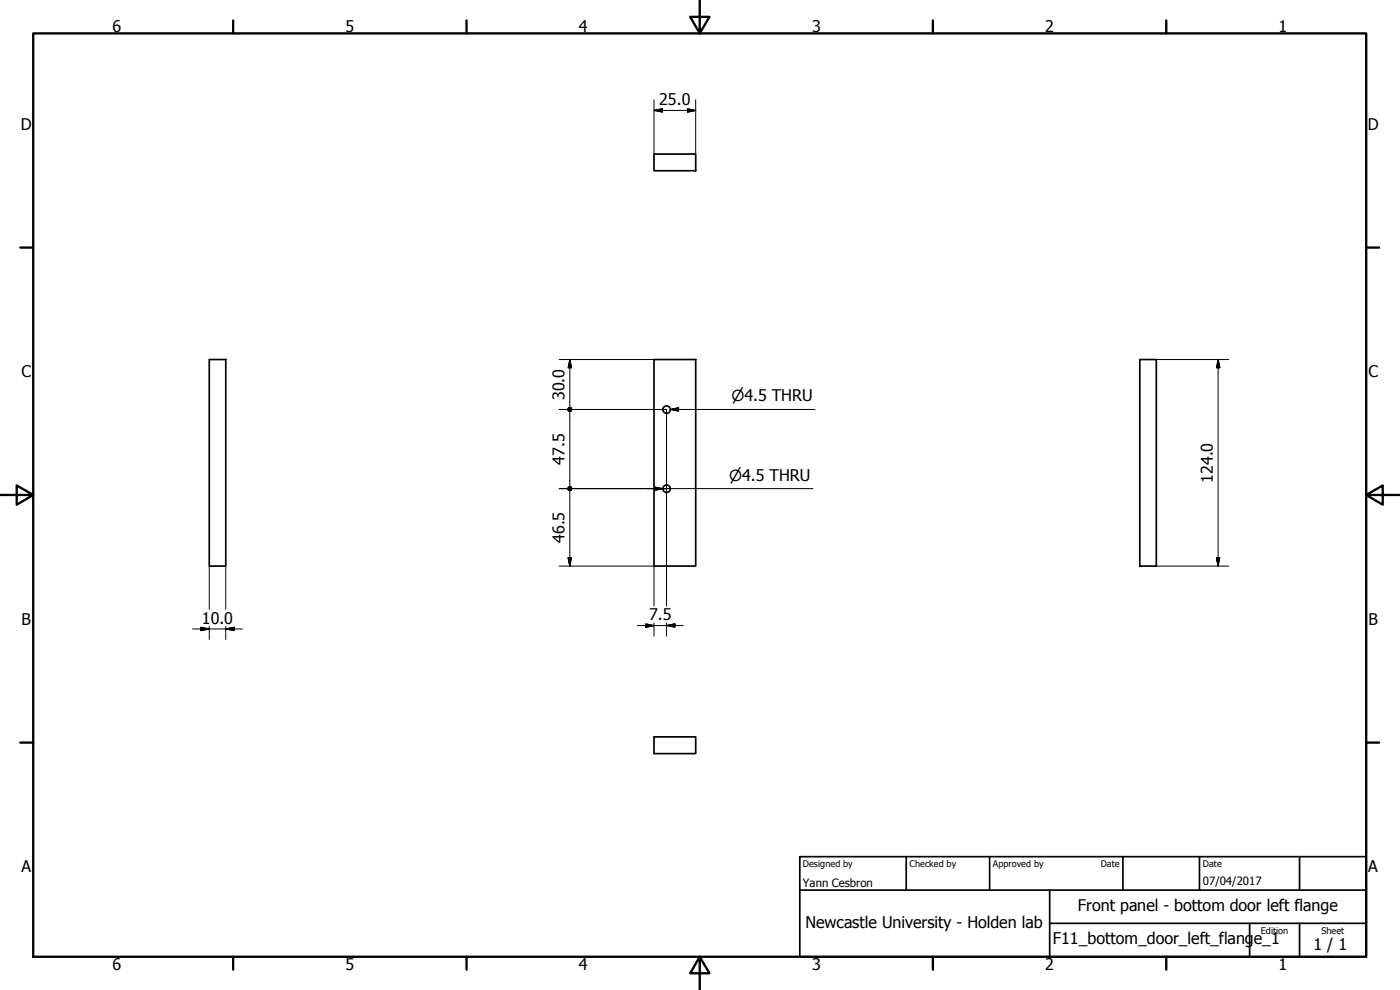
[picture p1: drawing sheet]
<svg xmlns="http://www.w3.org/2000/svg" width="420mm" height="297mm" viewBox="0 0 420 297" stroke-linecap="round" stroke-linejoin="round" font-family="sans-serif">
<!-- layer: Visible (ISO) -->
<g fill="none" stroke="#000" stroke-width=".51">
<path d="M196.3 46.2h12.5v5h-12.5zM62.8 107.9h5v61.9h-5zM196.3 107.9h12.5v61.9h-12.5zM342.1 107.9h4.9v61.9h-4.9zM196.3 221.1h12.5v5h-12.5z"/>
<circle cx="200.1" cy="122.9" r="1.11"/>
<circle cx="200.1" cy="146.6" r="1.11"/>
</g>
<!-- layer: Border (ISO) -->
<g fill="none" stroke="#000" stroke-width=".7">
<path d="M10 10h400v277.1h-400zM70 6.1v3.9M140 6.1v3.9M210 0v10l-2.9-4.9h5.8l-2.9 4.9M280 6.1v3.9M350 6.1v3.9M6.1 74.3h3.9M410 74.3h3.9M0 148.5h10l-5-2.8v5.7l5-2.9M410 148.5l5 2.9v-5.7l-5 2.8h10M6.1 222.8h3.9M410 222.8h3.9"/>
<path d="M70 287.1v3.8M140 287.1v3.8M210 287.1l2.9 4.9h-5.8l2.9-4.9v9.9M280 287.1v3.8M350 287.1v3.8"/>
</g>
<!-- layer: Title (ISO) -->
<path d="M240 257h170v30.1h-170zM272 257v10.1M297 257v10.1M337 257v10.1M360 257v10.1M390 257v10.1M240 267.1h170M315 277h95M315 267.1v20M375 277v10.1M390 277v10.1" fill="none" stroke="#000" stroke-width=".51"/>
<!-- layer: Dimension (ISO) -->
<g fill="none" stroke="#000" stroke-width=".3">
<path d="M196.3 33.1l2.5-.5v1zM196.3 33.1h12.5M196.3 30v16.2M206.3 32.6l2.5 .5-2.5 .5zM208.8 30v16.2M167.8 107.9h28.5M171 107.9l.5 2.4h-1zM171 107.9v14.3M347 107.9h21.7M365.6 107.9l.5 2.4h-1zM365.6 107.9v61.9M167.8 122.9h32.2v58.9"/>
<path d="M171 123.5v22.5M167.8 146.6h28.7M171 147.2v22.6M198.8 146.6h1.2M62.8 169.8v13M67.8 169.8v13M167.8 169.8h28.5v12M170.5 167.4h1l-.5 2.4zM347 169.8h21.7M365.1 167.4h1l-.5 2.4zM57.8 188.7h15M60.3 188.2l2.5 .5-2.5 .5z"/>
<path d="M62.8 187.9v4M67.8 188.7l2.5-.5v1zM67.8 187.9v4M191.3 187.7h13.7M193.8 187.2l2.5 .5-2.5 .5zM196.3 186.9v4M200 187.7l2.6-.5v1zM200 186.9v4"/>
</g>
<g fill="#000" stroke="#000" stroke-width=".3">
<path d="M196.3 33.1l2.5-.5zM196.3 33.1l2.5-.5v1zM206.3 33.6l2.5-.5zM206.3 32.6l2.5 .5-2.5 .5zM171 107.9l.5 2.4zM171 107.9l.5 2.4h-1zM365.6 107.9l.5 2.4zM365.6 107.9l.5 2.4h-1zM170.6 122.4l.4-.2-.6 .7zM171 122.2l-.4 1.1-.2-.4zM171 122.2v1.3l-.4-.2zM171 122.2l.4 1.1-.4 .2z"/>
<path d="M171 122.2l.6 .7-.2 .4zM171 122.2l.4 .2 .2 .5zM171 122.2l.4 .2zM171 123.5l.6-.6-.2 .4zM171.4 122.4l.2 .5-.6 .6zM171 122.2l.4 .2-.4 1.1zM170.6 122.4l.4-.2v1.3zM170.6 122.4l.4 1.1-.6-.6zM170.4 122.9l.6 .6-.4-.2zM170.6 123.3l.4 .2zM170.6 146.2l.4-.2-.6 .6zM170.4 146.6l.6-.6-.4 1.1z"/>
<path d="M171 146v1.2l-.4-.1zM171 146l.4 1.1-.4 .1zM171 146l.6 .6-.2 .5zM171 146l.4 .2 .2 .4zM171 146l.4 .2zM171.6 146.6l-.2 .5-.4 .1zM171.4 146.2l.2 .4-.6 .6zM171 146l.4 .2-.4 1zM170.6 146.2l.4-.2v1.2zM170.6 146.2l.4 1-.6-.6zM170.4 146.6l.6 .6-.4-.1zM170.6 147.1l.4 .1z"/>
<path d="M170.5 167.4l.5 2.4zM170.5 167.4h1l-.5 2.4zM365.1 167.4l.5 2.4zM365.1 167.4h1l-.5 2.4zM60.3 189.2l2.5-.5zM60.3 188.2l2.5 .5-2.5 .5zM67.8 188.7l2.5-.5zM67.8 188.7l2.5-.5v1zM193.8 188.2l2.5-.5zM193.8 187.2l2.5 .5-2.5 .5zM200 187.7l2.6-.5zM200 187.7l2.6-.5v1z"/>
</g>
<!-- layer: Symbol (ISO) -->
<path d="M201.2 122.9l2.4-.5v1zM201.2 122.9h43.4M193.9 146.6h7.3M196.4 146.1l2.5 .5-2.5 .5zM198.9 146.6h45.1" fill="none" stroke="#000" stroke-width=".3"/>
<path d="M201.2 122.9l2.4-.5zM201.2 122.9l2.4-.5v1zM196.4 147.1l2.5-.5zM196.4 146.1l2.5 .5-2.5 .5z" fill="#000" stroke="#000" stroke-width=".3"/>
<g font-size="4.8">
<text x="33.7" y="9.6">6</text>
<text x="103.7" y="9.6">5</text>
<text x="173.7" y="9.6">4</text>
<text x="243.7" y="9.6">3</text>
<text x="313.7" y="9.6">2</text>
<text x="383.7" y="9.6">1</text>
<text x="197.9" y="31.5">25.0</text>
<text x="6.2" y="38.9">D</text>
<text x="410.5" y="38.9">D</text>
<text x="6.4" y="113.1">C</text>
<text x="410.7" y="113.1">C</text>
<text x="169.4" y="120.1" transform="rotate(-90 169.4 120.1)">30.0</text>
<text x="169.4" y="139.4" transform="rotate(-90 169.4 139.4)">47.5</text>
<text x="364" y="144.8" transform="rotate(-90 364 144.8)">124.0</text>
<text x="169.4" y="162.9" transform="rotate(-90 169.4 162.9)">46.5</text>
<text x="6.4" y="187.4">B</text>
<text x="60.6" y="187.1">10.0</text>
<text x="194.8" y="186.1">7.5</text>
<text x="410.7" y="187.4">B</text>
<text x="6.4" y="261.7">A</text>
<text x="410.7" y="261.7">A</text>
<text x="323.5" y="273.4">Front panel - bottom door left flange</text>
<text x="241.7" y="278.4">Newcastle University - Holden lab</text>
<text x="316" y="283.4">F11_bottom_door_left_flang</text>
<text x="376.3" y="283.4">e_1</text>
<text x="394.2" y="285">1 / 1</text>
<text x="33.7" y="290.9">6</text>
<text x="103.7" y="290.9">5</text>
<text x="173.7" y="290.9">4</text>
<text x="243.7" y="290.9">3</text>
<text x="313.7" y="290.9">2</text>
<text x="383.7" y="290.9">1</text>
</g>
<g font-size="4.6">
<text x="219.5" y="120.4">⌀4.5 THRU</text>
<text x="218.8" y="144.3">⌀4.5 THRU</text>
</g>
<g font-size="3.4">
<text x="241" y="266">Yann Cesbron</text>
<text x="361" y="265.5">07/04/2017</text>
</g>
<g font-size="2.7">
<text x="241" y="260.1">Designed by</text>
<text x="273" y="260.1">Checked by</text>
<text x="298" y="260.1">Approved by</text>
<text x="330.3" y="260">Date</text>
<text x="361" y="260">Date</text>
<text x="378.4" y="280.1">Edition</text>
<text x="396.6" y="280.1">Sheet</text>
</g>
</svg>
